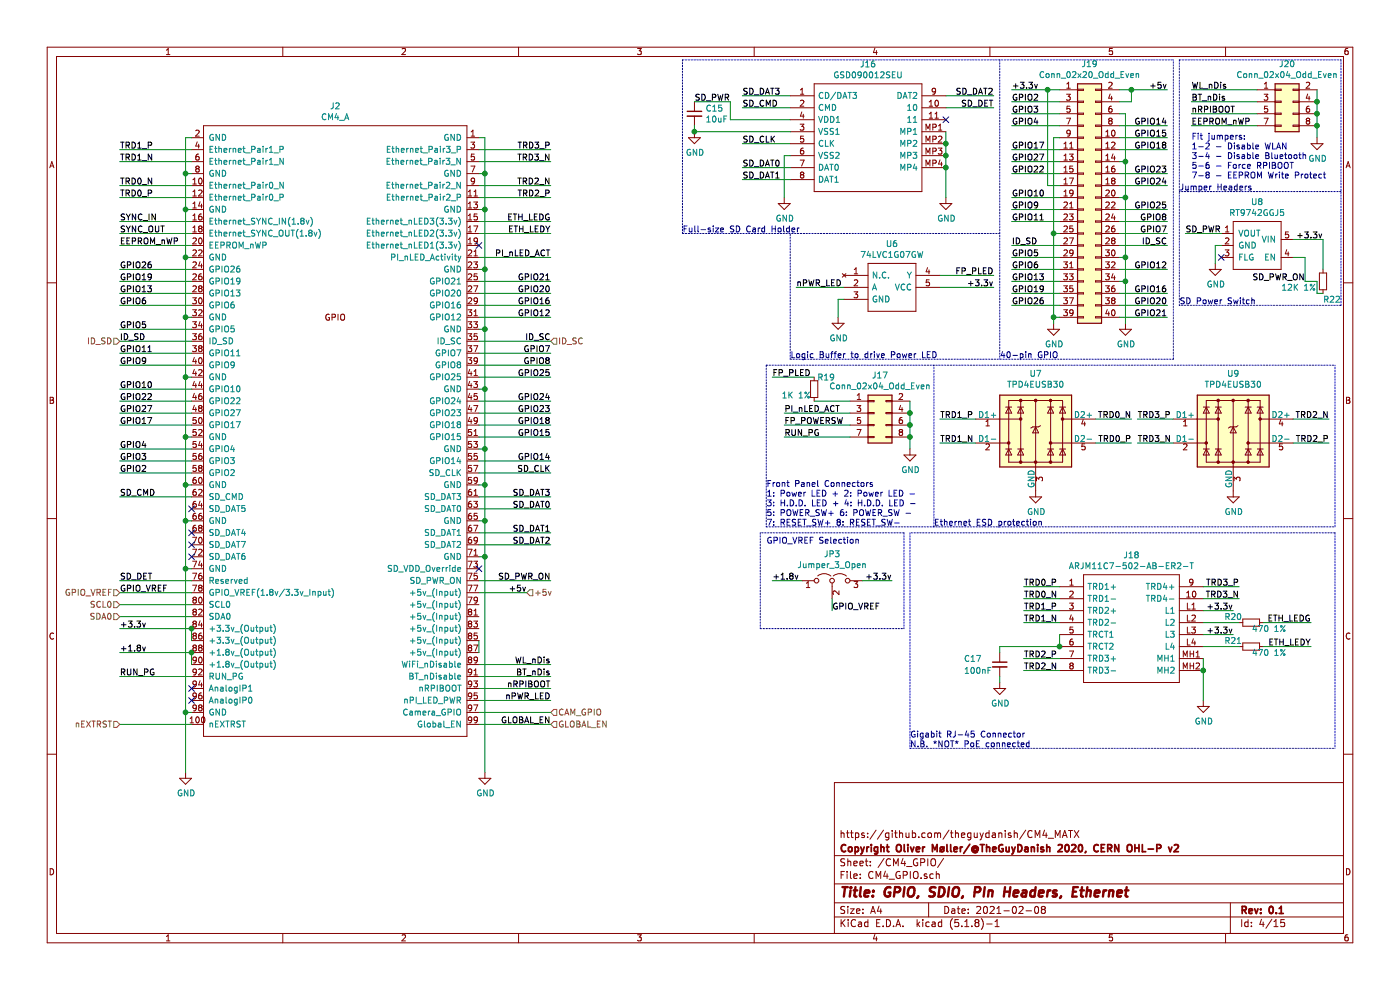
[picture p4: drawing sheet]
EESchema Schematic File Version 4
EELAYER 30 0
EELAYER END
$Descr A4 11693 8268
encoding utf-8
Sheet 4 15
Title "GPIO, SDIO, PIn Headers, Ethernet"
Date "2021-02-08"
Rev "0.1"
Comp "Copyright Oliver Møller/@TheGuyDanish 2020, CERN OHL-P v2"
Comment1 "https://github.com/theguydanish/CM4_MATX"
Comment2 ""
Comment3 ""
Comment4 ""
$EndDescr
Wire Wire Line
	4000 1150 4050 1150
Wire Wire Line
	1550 6450 1550 5950
Wire Wire Line
	1550 1150 1600 1150
$Comp
L CM4_MATX:GND #PWR0154
U 1 1
P 1550 6450
F 0 "#PWR0154" H 1550 6200 50  0001 C CNN
F 1 "GND" H 1555 6277 50  0000 C CNN
F 2 "" H 1550 6450 50  0001 C CNN
F 3 "" H 1550 6450 50  0001 C CNN
	1    1550 6450
	1    0    0    -1  
$EndComp
$Comp
L CM4_MATX:GND #PWR0155
U 1 1
P 4050 6450
F 0 "#PWR0155" H 4050 6200 50  0001 C CNN
F 1 "GND" H 4055 6277 50  0000 C CNN
F 2 "" H 4050 6450 50  0001 C CNN
F 3 "" H 4050 6450 50  0001 C CNN
	1    4050 6450
	1    0    0    -1  
$EndComp
Wire Wire Line
	4000 4950 4400 4950
Text Label 4400 4950 2    50   ~ 0
+5v
Text HLabel 4400 4950 2    50   Input ~ 0
+5v
Text Label 1000 1250 0    50   ~ 0
TRD1_P
Text Label 1000 1550 0    50   ~ 0
TRD0_N
Text Label 1000 1650 0    50   ~ 0
TRD0_P
Text Label 1000 1850 0    50   ~ 0
SYNC_IN
Text Label 1000 1950 0    50   ~ 0
SYNC_OUT
Wire Wire Line
	1600 1450 1550 1450
Connection ~ 1550 1450
Wire Wire Line
	1550 1450 1550 1150
Wire Wire Line
	1600 1750 1550 1750
Connection ~ 1550 1750
Wire Wire Line
	1550 1750 1550 1450
Wire Wire Line
	1600 2150 1550 2150
Connection ~ 1550 2150
Wire Wire Line
	1550 2150 1550 1750
Text Label 1000 2050 0    50   ~ 0
EEPROM_nWP
Wire Wire Line
	1000 1250 1600 1250
Text Label 1000 1350 0    50   ~ 0
TRD1_N
Wire Wire Line
	1000 1350 1600 1350
Wire Wire Line
	1000 1550 1600 1550
Wire Wire Line
	1000 1650 1600 1650
Wire Wire Line
	1000 1850 1600 1850
Wire Wire Line
	1000 1950 1600 1950
Wire Wire Line
	1000 2050 1600 2050
Text Label 1000 2250 0    50   ~ 0
GPIO26
Text Label 1000 2350 0    50   ~ 0
GPIO19
Text Label 1000 2450 0    50   ~ 0
GPIO13
Text Label 1000 2550 0    50   ~ 0
GPIO6
Text Label 1000 2750 0    50   ~ 0
GPIO5
Text Label 1000 2850 0    50   ~ 0
ID_SD
Text Label 1000 2950 0    50   ~ 0
GPIO11
Text Label 1000 3050 0    50   ~ 0
GPIO9
Text Label 1000 3250 0    50   ~ 0
GPIO10
Text Label 1000 3350 0    50   ~ 0
GPIO22
Text Label 1000 3450 0    50   ~ 0
GPIO27
Text Label 1000 3550 0    50   ~ 0
GPIO17
Text Label 1000 3750 0    50   ~ 0
GPIO4
Text Label 1000 3850 0    50   ~ 0
GPIO3
Text Label 1000 3950 0    50   ~ 0
GPIO2
Text Label 1000 4150 0    50   ~ 0
SD_CMD
Text Label 1000 4850 0    50   ~ 0
SD_DET
Text Label 1000 4950 0    50   ~ 0
GPIO_VREF
Text HLabel 1000 4950 0    50   Input ~ 0
GPIO_VREF
Text HLabel 1000 5050 0    50   Input ~ 0
SCL0
Text HLabel 1000 5150 0    50   Input ~ 0
SDA0
Text Label 1000 5250 0    50   ~ 0
+3.3v
Text Label 1000 5450 0    50   ~ 0
+1.8v
Wire Wire Line
	1600 5250 1000 5250
Wire Wire Line
	1000 5150 1600 5150
Wire Wire Line
	1600 5050 1000 5050
Wire Wire Line
	1000 4950 1600 4950
Wire Wire Line
	1600 4850 1000 4850
Wire Wire Line
	1000 5450 1600 5450
Wire Wire Line
	1600 5450 1600 5550
Text Label 1000 5650 0    50   ~ 0
RUN_PG
Text HLabel 1000 6050 0    50   Input ~ 0
nEXTRST
Wire Wire Line
	1000 6050 1600 6050
Wire Wire Line
	1600 5950 1550 5950
Connection ~ 1550 5950
Wire Wire Line
	1550 5950 1550 4750
Wire Wire Line
	1600 5650 1000 5650
Wire Wire Line
	1550 4750 1600 4750
Connection ~ 1550 4750
Wire Wire Line
	1550 4750 1550 4350
Wire Wire Line
	1000 4150 1600 4150
Wire Wire Line
	1600 4350 1550 4350
Connection ~ 1550 4350
Wire Wire Line
	1600 3950 1000 3950
Wire Wire Line
	1000 3850 1600 3850
Wire Wire Line
	1600 3750 1000 3750
Wire Wire Line
	1000 3550 1600 3550
Wire Wire Line
	1600 3450 1000 3450
Wire Wire Line
	1000 3350 1600 3350
Wire Wire Line
	1600 3250 1000 3250
Wire Wire Line
	1600 4050 1550 4050
Wire Wire Line
	1550 2150 1550 2650
Connection ~ 1550 4050
Wire Wire Line
	1550 4050 1550 4350
Wire Wire Line
	1600 3650 1550 3650
Connection ~ 1550 3650
Wire Wire Line
	1550 3650 1550 4050
Wire Wire Line
	1600 3150 1550 3150
Connection ~ 1550 3150
Wire Wire Line
	1550 3150 1550 3650
Wire Wire Line
	1000 3050 1600 3050
Wire Wire Line
	1600 2950 1000 2950
Wire Wire Line
	1000 2850 1600 2850
Wire Wire Line
	1000 2750 1600 2750
Wire Wire Line
	1550 2650 1600 2650
Connection ~ 1550 2650
Wire Wire Line
	1550 2650 1550 3150
Wire Wire Line
	1600 2550 1000 2550
Wire Wire Line
	1000 2450 1600 2450
Wire Wire Line
	1600 2350 1000 2350
Wire Wire Line
	1000 2250 1600 2250
NoConn ~ 1600 4650
NoConn ~ 1600 4550
NoConn ~ 1600 4450
NoConn ~ 1600 4250
Wire Wire Line
	4000 1250 4600 1250
Text Label 4600 1250 2    50   ~ 0
TRD3_P
Text Label 4600 1350 2    50   ~ 0
TRD3_N
Text Label 4600 1550 2    50   ~ 0
TRD2_N
Text Label 4600 1650 2    50   ~ 0
TRD2_P
Text Label 4600 1850 2    50   ~ 0
ETH_LEDG
Text Label 4600 1950 2    50   ~ 0
ETH_LEDY
Text Label 4600 2150 2    50   ~ 0
PI_nLED_ACT
Text Label 4600 2350 2    50   ~ 0
GPIO21
Text Label 4600 2450 2    50   ~ 0
GPIO20
Text Label 4600 2550 2    50   ~ 0
GPIO16
Text Label 4600 2650 2    50   ~ 0
GPIO12
Text Label 4600 2850 2    50   ~ 0
ID_SC
Text Label 4600 2950 2    50   ~ 0
GPIO7
Text Label 4600 3050 2    50   ~ 0
GPIO8
Text Label 4600 3150 2    50   ~ 0
GPIO25
Text Label 4600 3350 2    50   ~ 0
GPIO24
Text Label 4600 3450 2    50   ~ 0
GPIO23
Text Label 4600 3550 2    50   ~ 0
GPIO18
Text Label 4600 3650 2    50   ~ 0
GPIO15
Text Label 4600 3850 2    50   ~ 0
GPIO14
Text Label 4600 3950 2    50   ~ 0
SD_CLK
Text Label 4600 4150 2    50   ~ 0
SD_DAT3
Text Label 4600 4250 2    50   ~ 0
SD_DAT0
Text Label 4600 4450 2    50   ~ 0
SD_DAT1
Text Label 4600 4550 2    50   ~ 0
SD_DAT2
Text Label 4600 4850 2    50   ~ 0
SD_PWR_ON
Text Label 4600 5550 2    50   ~ 0
WL_nDis
Text Label 4600 5650 2    50   ~ 0
BT_nDis
Text Label 4600 5750 2    50   ~ 0
nRPIBOOT
Text Label 4600 5850 2    50   ~ 0
nPWR_LED
Text Label 4600 6050 2    50   ~ 0
GLOBAL_EN
Text HLabel 4600 6050 2    50   Input ~ 0
GLOBAL_EN
Wire Wire Line
	4600 6050 4000 6050
Wire Wire Line
	4000 5950 4600 5950
Wire Wire Line
	4600 5850 4000 5850
Wire Wire Line
	4000 5750 4600 5750
Text Notes 9950 1500 0    50   ~ 0
Fit jumpers:\n1-2 - Disable WLAN\n3-4 - Disable Bluetooth\n5-6 - Force RPIBOOT\n7-8 - EEPROM Write Protect
Wire Wire Line
	4600 5650 4000 5650
Wire Wire Line
	4000 5550 4600 5550
Text Label 9950 750  0    50   ~ 0
WL_nDis
Text Label 9950 850  0    50   ~ 0
BT_nDis
$Comp
L CM4_MATX:GND #PWR0156
U 1 1
P 11000 1150
F 0 "#PWR0156" H 11000 900 50  0001 C CNN
F 1 "GND" H 11005 977 50  0000 C CNN
F 2 "" H 11000 1150 50  0001 C CNN
F 3 "" H 11000 1150 50  0001 C CNN
	1    11000 1150
	1    0    0    -1  
$EndComp
$Comp
L CM4_MATX:Conn_02x04_Odd_Even J20
U 1 1
P 10700 850
F 0 "J20" H 10750 1167 50  0000 C CNN
F 1 "Conn_02x04_Odd_Even" H 10750 1076 50  0000 C CNN
F 2 "CM4_MATX:PinHeader_2x04_P2.54mm_Vertical" H 10700 850 50  0001 C CNN
F 3 "~" H 10700 850 50  0001 C CNN
F 4 "Standard 2.54mm (100mil)-separated pins" H 10700 850 50  0001 C CNN "Description"
	1    10700 850 
	1    0    0    -1  
$EndComp
Wire Wire Line
	11000 750  11000 850 
Wire Wire Line
	11000 850  11000 950 
Connection ~ 11000 850 
Connection ~ 11000 950 
Wire Wire Line
	11000 950  11000 1050
Connection ~ 11000 1050
Wire Wire Line
	11000 1050 11000 1150
Text Label 9950 950  0    50   ~ 0
nRPIBOOT
Text Label 9950 1050 0    50   ~ 0
EEPROM_nWP
Wire Wire Line
	9950 750  10500 750 
Wire Wire Line
	9950 850  10500 850 
Wire Wire Line
	9950 950  10500 950 
Wire Wire Line
	10500 1050 9950 1050
Wire Wire Line
	4600 4850 4000 4850
Wire Wire Line
	4000 4650 4050 4650
Connection ~ 4050 4650
Wire Wire Line
	4050 4650 4050 6450
Wire Wire Line
	4000 4550 4600 4550
Wire Wire Line
	4600 4450 4000 4450
Wire Wire Line
	4000 4350 4050 4350
Connection ~ 4050 4350
Wire Wire Line
	4050 4350 4050 4650
Wire Wire Line
	4000 4250 4600 4250
Wire Wire Line
	4600 4150 4000 4150
Wire Wire Line
	4000 4050 4050 4050
Connection ~ 4050 4050
Wire Wire Line
	4050 4050 4050 4350
Wire Wire Line
	4000 3950 4600 3950
Wire Wire Line
	4600 3850 4000 3850
Wire Wire Line
	4000 3750 4050 3750
Connection ~ 4050 3750
Wire Wire Line
	4050 3750 4050 4050
Wire Wire Line
	4000 3650 4600 3650
Wire Wire Line
	4600 3550 4000 3550
Wire Wire Line
	4000 3450 4600 3450
Wire Wire Line
	4600 3350 4000 3350
Wire Wire Line
	4000 3250 4050 3250
Connection ~ 4050 3250
Wire Wire Line
	4050 3250 4050 3750
Wire Wire Line
	4000 3150 4600 3150
Wire Wire Line
	4600 3050 4000 3050
Wire Wire Line
	4000 2950 4600 2950
Wire Wire Line
	4600 2850 4000 2850
Wire Wire Line
	4000 2750 4050 2750
Connection ~ 4050 2750
Wire Wire Line
	4050 2750 4050 3250
Wire Wire Line
	4000 2650 4600 2650
Wire Wire Line
	4600 2550 4000 2550
Wire Wire Line
	4000 2450 4600 2450
Wire Wire Line
	4600 2350 4000 2350
Wire Wire Line
	4000 2250 4050 2250
Connection ~ 4050 2250
Wire Wire Line
	4050 2250 4050 2750
Wire Wire Line
	4000 2150 4600 2150
Wire Wire Line
	4600 1950 4000 1950
Wire Wire Line
	4000 1850 4600 1850
Wire Wire Line
	4050 1150 4050 1450
Wire Wire Line
	4000 1650 4600 1650
Wire Wire Line
	4600 1550 4000 1550
Wire Wire Line
	4050 1450 4000 1450
Connection ~ 4050 1450
Wire Wire Line
	4050 1450 4050 1750
Wire Wire Line
	4000 1350 4600 1350
Wire Wire Line
	4000 1750 4050 1750
Connection ~ 4050 1750
Wire Wire Line
	4050 1750 4050 2250
NoConn ~ 4000 2050
Text Label 8450 750  0    50   ~ 0
+3.3v
Text Label 9750 750  2    50   ~ 0
+5v
Text Label 8450 850  0    50   ~ 0
GPIO2
Text Label 8450 950  0    50   ~ 0
GPIO3
Text Label 8450 1050 0    50   ~ 0
GPIO4
$Comp
L CM4_MATX:Conn_02x20_Odd_Even J19
U 1 1
P 9050 1650
F 0 "J19" H 9100 2767 50  0000 C CNN
F 1 "Conn_02x20_Odd_Even" H 9100 2676 50  0000 C CNN
F 2 "CM4_MATX:PinHeader_2x20_P2.54mm_Vertical" H 9050 1650 50  0001 C CNN
F 3 "~" H 9050 1650 50  0001 C CNN
F 4 "Standard 2.54mm (100mil)-separated pins" H 9050 1650 50  0001 C CNN "Description"
	1    9050 1650
	1    0    0    -1  
$EndComp
Text Label 8450 1250 0    50   ~ 0
GPIO17
Text Label 8450 1350 0    50   ~ 0
GPIO27
Text Label 8450 1450 0    50   ~ 0
GPIO22
Text Label 8450 1650 0    50   ~ 0
GPIO10
Text Label 8450 1750 0    50   ~ 0
GPIO9
Text Label 8450 1850 0    50   ~ 0
GPIO11
Text Label 8450 2050 0    50   ~ 0
ID_SD
Text Label 8450 2150 0    50   ~ 0
GPIO5
Text Label 8450 2250 0    50   ~ 0
GPIO6
Text Label 8450 2350 0    50   ~ 0
GPIO13
Text Label 8450 2450 0    50   ~ 0
GPIO19
Text Label 8450 2550 0    50   ~ 0
GPIO26
Wire Wire Line
	8850 2650 8800 2650
Wire Wire Line
	8800 2650 8800 2700
Wire Wire Line
	8800 2650 8800 1950
Wire Wire Line
	8800 1950 8850 1950
Connection ~ 8800 2650
Wire Wire Line
	8800 1950 8800 1150
Wire Wire Line
	8800 1150 8850 1150
Connection ~ 8800 1950
Wire Wire Line
	8850 750  8750 750 
Wire Wire Line
	8750 750  8750 1550
Wire Wire Line
	8750 1550 8850 1550
Connection ~ 8750 750 
Wire Wire Line
	8750 750  8450 750 
Wire Wire Line
	8850 1050 8450 1050
Wire Wire Line
	8450 950  8850 950 
Wire Wire Line
	8850 850  8450 850 
Wire Wire Line
	8450 1250 8850 1250
Wire Wire Line
	8850 1350 8450 1350
Wire Wire Line
	8450 1450 8850 1450
Wire Wire Line
	8850 1650 8450 1650
Wire Wire Line
	8450 1750 8850 1750
Wire Wire Line
	8850 1850 8450 1850
Wire Wire Line
	8450 2050 8850 2050
Wire Wire Line
	8850 2150 8450 2150
Wire Wire Line
	8450 2250 8850 2250
Wire Wire Line
	8850 2350 8450 2350
Wire Wire Line
	8450 2450 8850 2450
Wire Wire Line
	8850 2550 8450 2550
Wire Wire Line
	9750 750  9450 750 
Wire Wire Line
	9350 850  9450 850 
Wire Wire Line
	9450 850  9450 750 
Connection ~ 9450 750 
Wire Wire Line
	9450 750  9350 750 
Wire Wire Line
	9350 950  9400 950 
Wire Wire Line
	9400 950  9400 1350
$Comp
L CM4_MATX:GND #PWR0157
U 1 1
P 9400 2700
F 0 "#PWR0157" H 9400 2450 50  0001 C CNN
F 1 "GND" H 9405 2527 50  0000 C CNN
F 2 "" H 9400 2700 50  0001 C CNN
F 3 "" H 9400 2700 50  0001 C CNN
	1    9400 2700
	1    0    0    -1  
$EndComp
$Comp
L CM4_MATX:GND #PWR0158
U 1 1
P 8800 2700
F 0 "#PWR0158" H 8800 2450 50  0001 C CNN
F 1 "GND" H 8805 2527 50  0000 C CNN
F 2 "" H 8800 2700 50  0001 C CNN
F 3 "" H 8800 2700 50  0001 C CNN
	1    8800 2700
	1    0    0    -1  
$EndComp
Text Label 9750 2650 2    50   ~ 0
GPIO21
Text Label 9750 2550 2    50   ~ 0
GPIO20
Text Label 9750 2450 2    50   ~ 0
GPIO16
Text Label 9750 2250 2    50   ~ 0
GPIO12
Text Label 9750 2050 2    50   ~ 0
ID_SC
Text Label 9750 1950 2    50   ~ 0
GPIO7
Text Label 9750 1850 2    50   ~ 0
GPIO8
Text Label 9750 1750 2    50   ~ 0
GPIO25
Text Label 9750 1550 2    50   ~ 0
GPIO24
Text Label 9750 1450 2    50   ~ 0
GPIO23
Text Label 9750 1250 2    50   ~ 0
GPIO18
Text Label 9750 1150 2    50   ~ 0
GPIO15
Text Label 9750 1050 2    50   ~ 0
GPIO14
Wire Wire Line
	9750 1050 9350 1050
Wire Wire Line
	9350 1150 9750 1150
Wire Wire Line
	9750 1250 9350 1250
Wire Wire Line
	9350 1350 9400 1350
Connection ~ 9400 1350
Wire Wire Line
	9400 1350 9400 1650
Wire Wire Line
	9350 1450 9750 1450
Wire Wire Line
	9750 1550 9350 1550
Wire Wire Line
	9350 1650 9400 1650
Connection ~ 9400 1650
Wire Wire Line
	9400 1650 9400 2150
Wire Wire Line
	9350 1750 9750 1750
Wire Wire Line
	9750 1850 9350 1850
Wire Wire Line
	9350 1950 9750 1950
Wire Wire Line
	9750 2050 9350 2050
Wire Wire Line
	9350 2150 9400 2150
Connection ~ 9400 2150
Wire Wire Line
	9400 2150 9400 2350
Wire Wire Line
	9350 2250 9750 2250
Wire Wire Line
	9350 2350 9400 2350
Connection ~ 9400 2350
Wire Wire Line
	9400 2350 9400 2700
Wire Wire Line
	9350 2450 9750 2450
Wire Wire Line
	9750 2550 9350 2550
Wire Wire Line
	9350 2650 9750 2650
Wire Notes Line
	9800 3000 9800 500 
Text Notes 8350 3000 0    50   ~ 0
40-pin GPIO
Wire Notes Line
	9850 500  11200 500 
Wire Notes Line
	11200 1600 9850 1600
Text Notes 9850 1600 0    50   ~ 0
Jumper Headers
$Comp
L CM4_MATX:TPD4EUSB30 U7
U 1 1
P 8650 3600
F 0 "U7" H 8650 4081 50  0000 C CNN
F 1 "TPD4EUSB30" H 8650 3990 50  0000 C CNN
F 2 "CM4_MATX:USON-10_2.5x1.0mm_P0.5mm" H 7700 3200 50  0001 C CNN
F 3 "http://www.ti.com/lit/ds/symlink/tpd2eusb30a.pdf" H 8650 3600 50  0001 C CNN
F 4 "Texas Instruments" H 8650 3600 50  0001 C CNN "Mfr."
F 5 "TPD4EUSB30DQAR" H 8650 3600 50  0001 C CNN "Mfr. No"
F 6 "595-TPD4EUSB30DQAR" H 8650 3600 50  0001 C CNN "Mouser Part Number"
F 7 "https://www.mouser.co.uk/ProductDetail/Texas-Instruments/TPD4EUSB30DQAR/?qs=%2Fha2pyFadug70pixMCJKQA0qdZ2cdbYQ%252B8Gb4LQWsCOwWAY%252B3FKvUQ%3D%3D" H 8650 3600 50  0001 C CNN "Mouser Price/Stock"
F 8 "ESD Suppressors / TVS Diodes 4Ch ESD SOLUTION" H 8650 3600 50  0001 C CNN "Description"
	1    8650 3600
	1    0    0    -1  
$EndComp
$Comp
L CM4_MATX:TPD4EUSB30 U9
U 1 1
P 10300 3600
F 0 "U9" H 10300 4081 50  0000 C CNN
F 1 "TPD4EUSB30" H 10300 3990 50  0000 C CNN
F 2 "CM4_MATX:USON-10_2.5x1.0mm_P0.5mm" H 9350 3200 50  0001 C CNN
F 3 "http://www.ti.com/lit/ds/symlink/tpd2eusb30a.pdf" H 10300 3600 50  0001 C CNN
F 4 "Texas Instruments" H 10300 3600 50  0001 C CNN "Mfr."
F 5 "TPD4EUSB30DQAR" H 10300 3600 50  0001 C CNN "Mfr. No"
F 6 "595-TPD4EUSB30DQAR" H 10300 3600 50  0001 C CNN "Mouser Part Number"
F 7 "https://www.mouser.co.uk/ProductDetail/Texas-Instruments/TPD4EUSB30DQAR/?qs=%2Fha2pyFadug70pixMCJKQA0qdZ2cdbYQ%252B8Gb4LQWsCOwWAY%252B3FKvUQ%3D%3D" H 10300 3600 50  0001 C CNN "Mouser Price/Stock"
F 8 "ESD Suppressors / TVS Diodes 4Ch ESD SOLUTION" H 10300 3600 50  0001 C CNN "Description"
	1    10300 3600
	1    0    0    -1  
$EndComp
Text Label 9500 3500 0    50   ~ 0
TRD3_P
Text Label 9500 3700 0    50   ~ 0
TRD3_N
Wire Wire Line
	9500 3700 9800 3700
Wire Wire Line
	9800 3500 9500 3500
Text Label 11100 3500 2    50   ~ 0
TRD2_N
Wire Wire Line
	11100 3500 10800 3500
Text Label 11100 3700 2    50   ~ 0
TRD2_P
Wire Wire Line
	11100 3700 10800 3700
$Comp
L CM4_MATX:GND #PWR0159
U 1 1
P 10300 4100
F 0 "#PWR0159" H 10300 3850 50  0001 C CNN
F 1 "GND" H 10305 3927 50  0000 C CNN
F 2 "" H 10300 4100 50  0001 C CNN
F 3 "" H 10300 4100 50  0001 C CNN
	1    10300 4100
	1    0    0    -1  
$EndComp
Text Label 7850 3500 0    50   ~ 0
TRD1_P
Text Label 7850 3700 0    50   ~ 0
TRD1_N
Text Label 9450 3700 2    50   ~ 0
TRD0_P
Text Label 9450 3500 2    50   ~ 0
TRD0_N
Wire Wire Line
	9450 3500 9150 3500
Wire Wire Line
	9150 3700 9450 3700
Wire Wire Line
	8150 3700 7850 3700
Wire Wire Line
	7850 3500 8150 3500
$Comp
L CM4_MATX:GND #PWR0160
U 1 1
P 8650 4100
F 0 "#PWR0160" H 8650 3850 50  0001 C CNN
F 1 "GND" H 8655 3927 50  0000 C CNN
F 2 "" H 8650 4100 50  0001 C CNN
F 3 "" H 8650 4100 50  0001 C CNN
	1    8650 4100
	1    0    0    -1  
$EndComp
Text Label 10350 5000 2    50   ~ 0
TRD3_N
Text Label 10350 4900 2    50   ~ 0
TRD3_P
Text Label 8550 5600 0    50   ~ 0
TRD2_N
Text Label 8550 5500 0    50   ~ 0
TRD2_P
Text Label 8550 4900 0    50   ~ 0
TRD0_P
Text Label 8550 5000 0    50   ~ 0
TRD0_N
Text Label 8550 5200 0    50   ~ 0
TRD1_N
Text Label 8550 5100 0    50   ~ 0
TRD1_P
$Comp
L CM4_MATX:C_Small C17
U 1 1
P 8350 5550
F 0 "C17" H 8050 5600 50  0000 L CNN
F 1 "100nF" H 8050 5500 50  0000 L CNN
F 2 "CM4_MATX:C_0402_1005Metric_Pad0.74x0.62mm_HandSolder" H 8350 5550 50  0001 C CNN
F 3 "https://www.mouser.co.uk/datasheet/2/40/cx5r-776519.pdf" H 8350 5550 50  0001 C CNN
F 4 "581-0402ZD104MAT4A" H 8350 5550 50  0001 C CNN "Mouser Part Number"
F 5 "https://www.mouser.co.uk/ProductDetail/AVX/0402ZD104MAT4A/?qs=sGAEpiMZZMvsSlwiRhF8qud6rLLpfNdE%2FYSoyEGdkn4%3D" H 8350 5550 50  0001 C CNN "Mouser Price/Stock"
F 6 "AVX" H 8350 5550 50  0001 C CNN "Mfr."
F 7 "0402ZD104MAT4A" H 8350 5550 50  0001 C CNN "Mfr. No"
F 8 "10V 0.1uF X5R 0402 20% Tol" H 8350 5550 50  0001 C CNN "Description"
	1    8350 5550
	1    0    0    -1  
$EndComp
$Comp
L CM4_MATX:GND #PWR0161
U 1 1
P 8350 5700
F 0 "#PWR0161" H 8350 5450 50  0001 C CNN
F 1 "GND" H 8355 5527 50  0000 C CNN
F 2 "" H 8350 5700 50  0001 C CNN
F 3 "" H 8350 5700 50  0001 C CNN
	1    8350 5700
	1    0    0    -1  
$EndComp
$Comp
L CM4_MATX:R_Small R20
U 1 1
P 10450 5200
F 0 "R20" V 10400 5050 50  0000 C CNN
F 1 "470 1%" V 10500 5350 50  0000 C CNN
F 2 "CM4_MATX:R_0402_1005Metric_Pad0.72x0.64mm_HandSolder" H 10450 5200 50  0001 C CNN
F 3 "https://www.mouser.co.uk/datasheet/2/427/crcwce3-1762584.pdf" H 10450 5200 50  0001 C CNN
F 4 "0402 1/16W 470Ohm 1%" H 10450 5200 50  0001 C CNN "Description"
F 5 "Vishay / Dale" H 10450 5200 50  0001 C CNN "Mfr."
F 6 "CRCW0402470RFKEDC" H 10450 5200 50  0001 C CNN "Mfr. No"
F 7 "71-CRCW0402470RFKEDC" H 10450 5200 50  0001 C CNN "Mouser Part Number"
F 8 "https://www.mouser.co.uk/ProductDetail/Vishay-Dale/CRCW0402470RFKEDC/?qs=sGAEpiMZZMvdGkrng054t0DrEhLhGh8gS2JeFEIj4jg5iP%252BQ%2FR%2FgVQ%3D%3D" H 10450 5200 50  0001 C CNN "Mouser Price/Stock"
	1    10450 5200
	0    1    1    0   
$EndComp
Text Label 10950 5200 2    50   ~ 0
ETH_LEDG
Wire Wire Line
	10950 5200 10550 5200
$Comp
L CM4_MATX:R_Small R21
U 1 1
P 10450 5400
F 0 "R21" V 10400 5250 50  0000 C CNN
F 1 "470 1%" V 10500 5550 50  0000 C CNN
F 2 "CM4_MATX:R_0402_1005Metric_Pad0.72x0.64mm_HandSolder" H 10450 5400 50  0001 C CNN
F 3 "https://www.mouser.co.uk/datasheet/2/427/crcwce3-1762584.pdf" H 10450 5400 50  0001 C CNN
F 4 "0402 1/16W 470Ohm 1%" H 10450 5400 50  0001 C CNN "Description"
F 5 "Vishay / Dale" H 10450 5400 50  0001 C CNN "Mfr."
F 6 "CRCW0402470RFKEDC" H 10450 5400 50  0001 C CNN "Mfr. No"
F 7 "71-CRCW0402470RFKEDC" H 10450 5400 50  0001 C CNN "Mouser Part Number"
F 8 "https://www.mouser.co.uk/ProductDetail/Vishay-Dale/CRCW0402470RFKEDC/?qs=sGAEpiMZZMvdGkrng054t0DrEhLhGh8gS2JeFEIj4jg5iP%252BQ%2FR%2FgVQ%3D%3D" H 10450 5400 50  0001 C CNN "Mouser Price/Stock"
	1    10450 5400
	0    1    1    0   
$EndComp
Text Label 10950 5400 2    50   ~ 0
ETH_LEDY
Wire Wire Line
	10950 5400 10550 5400
Wire Wire Line
	10350 5400 10050 5400
Text Label 10300 5100 2    50   ~ 0
+3.3v
$Comp
L CM4_MATX:GND #PWR0162
U 1 1
P 10050 5850
F 0 "#PWR0162" H 10050 5600 50  0001 C CNN
F 1 "GND" H 10055 5677 50  0000 C CNN
F 2 "" H 10050 5850 50  0001 C CNN
F 3 "" H 10050 5850 50  0001 C CNN
	1    10050 5850
	1    0    0    -1  
$EndComp
$Comp
L CM4_MATX:GSD090012SEU J16
U 1 1
P 6600 800
F 0 "J16" H 7250 1065 50  0000 C CNN
F 1 "GSD090012SEU" H 7250 974 50  0000 C CNN
F 2 "CM4_MATX:GSD090012SEU" H 7750 900 50  0001 L CNN
F 3 "https://cdn.amphenol-icc.com/media/wysiwyg/files/drawing/gsd09001xseu.pdf" H 7750 800 50  0001 L CNN
F 4 "Memory Card Connectors SD CARD CONNECTOR 9 POS, SMT" H 7750 700 50  0001 L CNN "Description"
F 5 "523-GSD090012SEU" H 7750 500 50  0001 L CNN "Mouser Part Number"
F 6 "https://www.mouser.co.uk/ProductDetail/Amphenol-Commercial-Products/GSD090012SEU?qs=tRxQeHRxj%252BXvWoySYux1gA%3D%3D" H 7750 400 50  0001 L CNN "Mouser Price/Stock"
F 7 "Amphenol" H 6600 800 50  0001 C CNN "Mfr."
F 8 "GSD090012SEU" H 6600 800 50  0001 C CNN "Mfr. No"
	1    6600 800 
	1    0    0    -1  
$EndComp
Text Label 6200 800  0    50   ~ 0
SD_DAT3
Text Label 6200 900  0    50   ~ 0
SD_CMD
$Comp
L CM4_MATX:RT9742GGJ5 U8
U 1 1
P 10300 1850
F 0 "U8" H 10500 2015 50  0000 C CNN
F 1 "RT9742GGJ5" H 10500 1924 50  0000 C CNN
F 2 "CM4_MATX:TSOT-23-5" H 10300 1850 50  0001 C CNN
F 3 "https://www.richtek.com/assets/product_file/RT9742/DS9742-10.pdf" H 10300 1850 50  0001 C CNN
	1    10300 1850
	1    0    0    -1  
$EndComp
Text Label 9900 1950 0    50   ~ 0
SD_PWR
Text Label 11050 2000 2    50   ~ 0
+3.3v
$Comp
L CM4_MATX:R_Small R22
U 1 1
P 11050 2350
F 0 "R22" H 11050 2200 50  0000 L CNN
F 1 "12K 1%" H 10700 2300 50  0000 L CNN
F 2 "CM4_MATX:R_0603_1608Metric_Pad0.98x0.95mm_HandSolder" H 11050 2350 50  0001 C CNN
F 3 "https://www.mouser.co.uk/datasheet/2/427/dcrcwe3-1762152.pdf" H 11050 2350 50  0001 C CNN
F 4 "0603 1/16W 12KOhm 1%" H 11050 2350 50  0001 C CNN "Description"
F 5 "Vishay / Dale" H 11050 2350 50  0001 C CNN "Mfr."
F 6 "CRCW040212K0FKED" H 11050 2350 50  0001 C CNN "Mfr. No"
F 7 "71-CRCW0402-12K-E3" H 11050 2350 50  0001 C CNN "Mouser Part Number"
F 8 "https://www.mouser.co.uk/ProductDetail/Vishay-Dale/CRCW040212K0FKED/?qs=sGAEpiMZZMvdGkrng054txEw7b1YnvGuGxPcVgtIGNs%3D" H 11050 2350 50  0001 C CNN "Mouser Price/Stock"
	1    11050 2350
	1    0    0    -1  
$EndComp
Text Label 10900 2350 2    50   ~ 0
SD_PWR_ON
Wire Wire Line
	10200 2050 10150 2050
Wire Wire Line
	10150 2050 10150 2200
$Comp
L CM4_MATX:GND #PWR0163
U 1 1
P 10150 2200
F 0 "#PWR0163" H 10150 1950 50  0001 C CNN
F 1 "GND" H 10155 2027 50  0000 C CNN
F 2 "" H 10150 2200 50  0001 C CNN
F 3 "" H 10150 2200 50  0001 C CNN
	1    10150 2200
	1    0    0    -1  
$EndComp
NoConn ~ 10200 2150
Wire Wire Line
	10800 2000 11050 2000
Wire Wire Line
	11050 2000 11050 2250
Wire Wire Line
	11050 2450 11000 2450
Wire Wire Line
	11000 2450 11000 2350
Wire Wire Line
	11000 2350 10900 2350
Wire Wire Line
	10900 2350 10900 2150
Wire Wire Line
	10900 2150 10800 2150
Wire Notes Line
	11200 2550 9850 2550
Wire Notes Line
	9850 500  9850 2550
Wire Notes Line
	11200 500  11200 2550
Wire Wire Line
	9900 1950 10200 1950
Text Notes 9850 2550 0    50   ~ 0
SD Power Switch
Text Label 5800 850  0    50   ~ 0
SD_PWR
Wire Wire Line
	6200 800  6600 800 
Wire Wire Line
	6200 900  6600 900 
$Comp
L CM4_MATX:C_Small C15
U 1 1
P 5800 950
F 0 "C15" H 5892 996 50  0000 L CNN
F 1 "10uF" H 5892 905 50  0000 L CNN
F 2 "CM4_MATX:C_0603_1608Metric_Pad1.08x0.95mm_HandSolder" H 5800 950 50  0001 C CNN
F 3 "https://www.mouser.co.uk/datasheet/2/585/MLCC-1837944.pdf" H 5800 950 50  0001 C CNN
F 4 "187-CL10A106MQ8NNNC" H 5800 950 50  0001 C CNN "Mouser Part Number"
F 5 "https://www.mouser.co.uk/ProductDetail/Samsung-Electro-Mechanics/CL10A106MQ8NNNC/?qs=349EhDEZ59qlB6a%2FjjeGAg%3D%3D" H 5800 950 50  0001 C CNN "Mouser Price/Stock"
F 6 "Samsung" H 5800 950 50  0001 C CNN "Mfr."
F 7 "CL10A106MQ8NNNC" H 5800 950 50  0001 C CNN "Mfr. No"
F 8 "6.3V 10uF X5R 0603 20% Tol" H 5800 950 50  0001 C CNN "Description"
	1    5800 950 
	1    0    0    -1  
$EndComp
Wire Wire Line
	5800 850  6100 850 
Wire Wire Line
	6100 850  6100 1000
Wire Wire Line
	6100 1000 6600 1000
Wire Wire Line
	6600 1100 5800 1100
Wire Wire Line
	5800 1100 5800 1050
$Comp
L CM4_MATX:GND #PWR0164
U 1 1
P 5800 1100
F 0 "#PWR0164" H 5800 850 50  0001 C CNN
F 1 "GND" H 5805 927 50  0000 C CNN
F 2 "" H 5800 1100 50  0001 C CNN
F 3 "" H 5800 1100 50  0001 C CNN
	1    5800 1100
	1    0    0    -1  
$EndComp
Connection ~ 5800 1100
Text Label 6200 1200 0    50   ~ 0
SD_CLK
Text Label 6200 1400 0    50   ~ 0
SD_DAT0
Text Label 6200 1500 0    50   ~ 0
SD_DAT1
Text Label 8300 800  2    50   ~ 0
SD_DAT2
Wire Wire Line
	7900 800  8300 800 
Wire Wire Line
	6200 1200 6600 1200
Wire Wire Line
	6600 1400 6200 1400
Wire Wire Line
	6200 1500 6600 1500
Wire Wire Line
	6600 1300 6550 1300
Wire Wire Line
	6550 1300 6550 1650
$Comp
L CM4_MATX:GND #PWR0165
U 1 1
P 6550 1650
F 0 "#PWR0165" H 6550 1400 50  0001 C CNN
F 1 "GND" H 6555 1477 50  0000 C CNN
F 2 "" H 6550 1650 50  0001 C CNN
F 3 "" H 6550 1650 50  0001 C CNN
	1    6550 1650
	1    0    0    -1  
$EndComp
NoConn ~ 4000 4750
Text Label 8300 900  2    50   ~ 0
SD_DET
Wire Wire Line
	8300 900  7900 900 
NoConn ~ 7900 1000
Wire Wire Line
	7900 1100 7900 1200
Connection ~ 7900 1200
Wire Wire Line
	7900 1200 7900 1300
Connection ~ 7900 1300
Wire Wire Line
	7900 1300 7900 1400
Connection ~ 7900 1400
Wire Wire Line
	7900 1400 7900 1650
$Comp
L CM4_MATX:GND #PWR0166
U 1 1
P 7900 1650
F 0 "#PWR0166" H 7900 1400 50  0001 C CNN
F 1 "GND" H 7905 1477 50  0000 C CNN
F 2 "" H 7900 1650 50  0001 C CNN
F 3 "" H 7900 1650 50  0001 C CNN
	1    7900 1650
	1    0    0    -1  
$EndComp
Wire Notes Line
	5700 1950 8350 1950
Wire Notes Line
	8350 500  8350 3000
Wire Notes Line
	5700 1950 5700 500 
Wire Notes Line
	5700 500  9800 500 
Text Notes 5700 1950 0    50   ~ 0
Full-size SD Card Holder
Wire Wire Line
	10050 5200 10350 5200
Wire Notes Line
	7800 4400 7800 3050
Wire Notes Line
	11150 4400 11150 3050
Text Notes 7800 4400 0    50   ~ 0
Ethernet ESD protection
Wire Notes Line
	11150 4450 7600 4450
Wire Notes Line
	7600 4450 7600 6250
Wire Notes Line
	7600 6250 11150 6250
Wire Notes Line
	11150 4450 11150 6250
Text Notes 7600 6250 0    50   ~ 0
Gigabit RJ-45 Connector\nN.B. *NOT* PoE connected
$Comp
L CM4_MATX:74LVC1G07GW,125 U6
U 1 1
P 7050 2300
F 0 "U6" H 7450 2565 50  0000 C CNN
F 1 "74LVC1G07GW" H 7450 2474 50  0000 C CNN
F 2 "CM4_MATX:SOT65P212X110-5N" H 8000 2400 50  0001 L CNN
F 3 "https://assets.nexperia.com/documents/data-sheet/74LVC1G07.pdf" H 8000 2300 50  0001 L CNN
F 4 "74LVC1G07 - Buffer with open-drain output@en-us" H 8000 2200 50  0001 L CNN "Description"
F 5 "771-74LVC1G07GW-G" H 8000 2000 50  0001 L CNN "Mouser Part Number"
F 6 "https://www.mouser.co.uk/ProductDetail/Nexperia/74LVC1G07GW125?qs=me8TqzrmIYW763Mg%2FG86Uw%3D%3D" H 8000 1900 50  0001 L CNN "Mouser Price/Stock"
F 7 "Nexperia" H 7050 2300 50  0001 C CNN "Mfr."
F 8 "74LVC1G07GW,125" H 7050 2300 50  0001 C CNN "Mfr. No"
	1    7050 2300
	1    0    0    -1  
$EndComp
Text Label 6650 2400 0    50   ~ 0
nPWR_LED
Wire Wire Line
	6650 2400 7050 2400
Wire Wire Line
	7050 2500 7000 2500
Wire Wire Line
	7000 2500 7000 2650
$Comp
L CM4_MATX:GND #PWR0167
U 1 1
P 7000 2650
F 0 "#PWR0167" H 7000 2400 50  0001 C CNN
F 1 "GND" H 7005 2477 50  0000 C CNN
F 2 "" H 7000 2650 50  0001 C CNN
F 3 "" H 7000 2650 50  0001 C CNN
	1    7000 2650
	1    0    0    -1  
$EndComp
Text Label 8300 2400 2    50   ~ 0
+3.3v
Text Label 8300 2300 2    50   ~ 0
FP_PLED
Wire Wire Line
	8300 2300 7850 2300
Wire Wire Line
	7850 2400 8300 2400
Wire Notes Line
	6600 3000 6600 1950
Wire Notes Line
	6600 3000 9800 3000
Wire Wire Line
	6550 3450 7100 3450
Wire Wire Line
	7100 3550 6550 3550
Wire Wire Line
	6550 3650 7100 3650
Text Label 6550 3650 0    50   ~ 0
RUN_PG
Text Label 6550 3550 0    50   ~ 0
FP_POWERSW
Text Label 6550 3450 0    50   ~ 0
PI_nLED_ACT
Text Label 6450 3150 0    50   ~ 0
FP_PLED
$Comp
L CM4_MATX:GND #PWR0168
U 1 1
P 7600 3750
F 0 "#PWR0168" H 7600 3500 50  0001 C CNN
F 1 "GND" H 7605 3577 50  0000 C CNN
F 2 "" H 7600 3750 50  0001 C CNN
F 3 "" H 7600 3750 50  0001 C CNN
	1    7600 3750
	1    0    0    -1  
$EndComp
Wire Wire Line
	7600 3650 7600 3750
Connection ~ 7600 3650
Wire Wire Line
	7600 3550 7600 3650
Connection ~ 7600 3550
Wire Wire Line
	7600 3450 7600 3550
Connection ~ 7600 3450
Wire Wire Line
	7600 3350 7600 3450
$Comp
L CM4_MATX:Conn_02x04_Odd_Even J17
U 1 1
P 7300 3450
F 0 "J17" H 7350 3767 50  0000 C CNN
F 1 "Conn_02x04_Odd_Even" H 7350 3676 50  0000 C CNN
F 2 "CM4_MATX:PinHeader_2x04_P2.54mm_Vertical" H 7300 3450 50  0001 C CNN
F 3 "~" H 7300 3450 50  0001 C CNN
F 4 "Standard 2.54mm (100mil)-separated pins" H 7300 3450 50  0001 C CNN "Description"
	1    7300 3450
	1    0    0    -1  
$EndComp
Text Notes 6400 4400 0    50   ~ 0
Front Panel Connectors\n1: Power LED + 2: Power LED -\n3: H.D.D. LED + 4: H.D.D. LED -\n5: POWER_SW+ 6: POWER_SW -\n7: RESET_SW+ 8: RESET_SW-
$Comp
L CM4_MATX:R_Small R19
U 1 1
P 6800 3250
F 0 "R19" H 6900 3350 50  0000 C CNN
F 1 "1K 1%" H 6650 3200 50  0000 C CNN
F 2 "CM4_MATX:R_0402_1005Metric_Pad0.72x0.64mm_HandSolder" H 6800 3250 50  0001 C CNN
F 3 "https://www.mouser.co.uk/datasheet/2/427/crcwce3-1762584.pdf" H 6800 3250 50  0001 C CNN
F 4 "0402 1/16W 1KOhm 1%" H 6800 3250 50  0001 C CNN "Description"
F 5 "Vishay / Dale" H 6800 3250 50  0001 C CNN "Mfr."
F 6 "CRCW04021K00FKEDC" H 6800 3250 50  0001 C CNN "Mfr. No"
F 7 "71-CRCW04021K00FKEDC" H 6800 3250 50  0001 C CNN "Mouser Part Number"
F 8 "https://www.mouser.co.uk/ProductDetail/Vishay-Dale/CRCW04021K00FKEDC/?qs=sGAEpiMZZMvdGkrng054t0DrEhLhGh8gZ6wm0HkRlDUT6OA9YCnj9w%3D%3D" H 6800 3250 50  0001 C CNN "Mouser Price/Stock"
	1    6800 3250
	1    0    0    -1  
$EndComp
Wire Wire Line
	6450 3150 6800 3150
Wire Wire Line
	6800 3350 7100 3350
Wire Notes Line
	6400 3050 6400 4400
Wire Notes Line
	6400 4400 11150 4400
Text HLabel 4600 5950 2    50   Input ~ 0
CAM_GPIO
Wire Notes Line
	6400 3050 11150 3050
Text Notes 6600 3000 0    50   ~ 0
Logic Buffer to drive Power LED
Wire Wire Line
	10300 5100 10050 5100
Text HLabel 1000 2850 0    50   Input ~ 0
ID_SD
Text HLabel 4600 2850 2    50   Input ~ 0
ID_SC
$Comp
L CM4_MATX:ARJM11C7-502-AB-ER2-T J18
U 1 1
P 8850 4900
F 0 "J18" H 9450 5165 50  0000 C CNN
F 1 "ARJM11C7-502-AB-ER2-T" H 9450 5074 50  0000 C CNN
F 2 "CM4_MATX:ARJM11C7502ABER2T" H 9900 5000 50  0001 L CNN
F 3 "https://www.mouser.co.uk/datasheet/2/3/ARJM11-1775072.pdf" H 9900 4900 50  0001 L CNN
F 4 "Modular Connectors / Ethernet Connectors RJ45 JACK W/MAG 1000Base-T" H 9900 4800 50  0001 L CNN "Description"
F 5 "815-RJM11C7502ABER2T" H 9900 4600 50  0001 L CNN "Mouser Part Number"
F 6 "https://www.mouser.co.uk/ProductDetail/ABRACON/ARJM11C7-502-AB-ER2-T?qs=YCa%2FAAYMW01Li4L1TO4qtw%3D%3D" H 9900 4500 50  0001 L CNN "Mouser Price/Stock"
F 7 "ABRACON" H 8850 4900 50  0001 C CNN "Mfr."
F 8 "ARJM11C7-502-AB-ER2-T" H 8850 4900 50  0001 C CNN "Mfr. No"
	1    8850 4900
	1    0    0    -1  
$EndComp
Wire Wire Line
	10050 5500 10050 5600
Connection ~ 10050 5600
Wire Wire Line
	10050 5600 10050 5850
Wire Wire Line
	8550 4900 8850 4900
Wire Wire Line
	8550 5000 8850 5000
Wire Wire Line
	8550 5200 8850 5200
Wire Wire Line
	8850 5100 8550 5100
Wire Wire Line
	8550 5500 8850 5500
Wire Wire Line
	8550 5600 8850 5600
Wire Wire Line
	10350 4900 10050 4900
Wire Wire Line
	10050 5000 10350 5000
Text Label 10300 5300 2    50   ~ 0
+3.3v
Wire Wire Line
	10300 5300 10050 5300
Wire Wire Line
	8850 5300 8850 5400
Wire Wire Line
	8850 5400 8350 5400
Wire Wire Line
	8350 5400 8350 5450
Connection ~ 8850 5400
Wire Wire Line
	8350 5650 8350 5700
$Comp
L CM4_MATX:Jumper_3_Open JP3
U 1 1
P 6950 4850
F 0 "JP3" H 6950 5074 50  0000 C CNN
F 1 "Jumper_3_Open" H 6950 4983 50  0000 C CNN
F 2 "CM4_MATX:PinHeader_1x03_P2.54mm_Vertical" H 6950 4850 50  0001 C CNN
F 3 "~" H 6950 4850 50  0001 C CNN
F 4 "Standard 2.54mm (100mil)-separated pins" H 6950 4850 50  0001 C CNN "Description"
	1    6950 4850
	1    0    0    -1  
$EndComp
Wire Wire Line
	7200 4850 7450 4850
Wire Wire Line
	6450 4850 6700 4850
Text Label 6950 5100 0    50   ~ 0
GPIO_VREF
Wire Wire Line
	6950 5000 6950 5100
Text Label 6450 4850 0    50   ~ 0
+1.8v
Text Label 7450 4850 2    50   ~ 0
+3.3v
Wire Notes Line
	7550 4450 6350 4450
Wire Notes Line
	6350 5250 7550 5250
Text Notes 6400 4550 0    50   ~ 0
GPIO_VREF Selection
Wire Notes Line
	7550 4450 7550 5250
Wire Notes Line
	6350 4450 6350 5250
NoConn ~ 1600 5750
NoConn ~ 1600 5850
Wire Wire Line
	1600 5350 1600 5250
$Comp
L CM4_MATX:CM4_A J2
U 1 1
P 1700 1050
F 0 "J2" H 2800 1215 50  0000 C CNN
F 1 "CM4_A" H 2800 1124 50  0000 C CNN
F 2 "CM4_MATX:DF40C100DS04V51" H 1700 1250 50  0001 C CNN
F 3 "https://www.mouser.co.uk/datasheet/2/185/DF40_CL0594_5437_8_00_2d-1613363.pdf" H 1700 1050 50  0001 C CNN
F 4 "Board to Board & Mezzanine Connectors 100P SMT RECEPTACLE" H 1700 1050 50  0001 C CNN "Description"
F 5 "798-DF40C100DS0.4V51" H 1700 1050 50  0001 C CNN "Mouser Part Number"
F 6 "https://www.mouser.co.uk/ProductDetail/Hirose-Connector/DF40C-100DS-04V51/?qs=%2Fha2pyFaduhua33KPUmffOE69uPP%252BFk%252BSSih4D%2F8M7MuevhoT8oIcK7tIX40NaD%252B" H 1700 1050 50  0001 C CNN "Mouser Price/Stock"
F 7 "Hirose" H 1700 1050 50  0001 C CNN "Mfr."
F 8 "DF40C-100DS-0.4V(51)" H 1700 1050 50  0001 C CNN "Mfr. No"
	1    1700 1050
	1    0    0    -1  
$EndComp
Wire Wire Line
	4000 5350 4000 5450
Connection ~ 1600 5250
Connection ~ 1600 5450
$EndSCHEMATC
